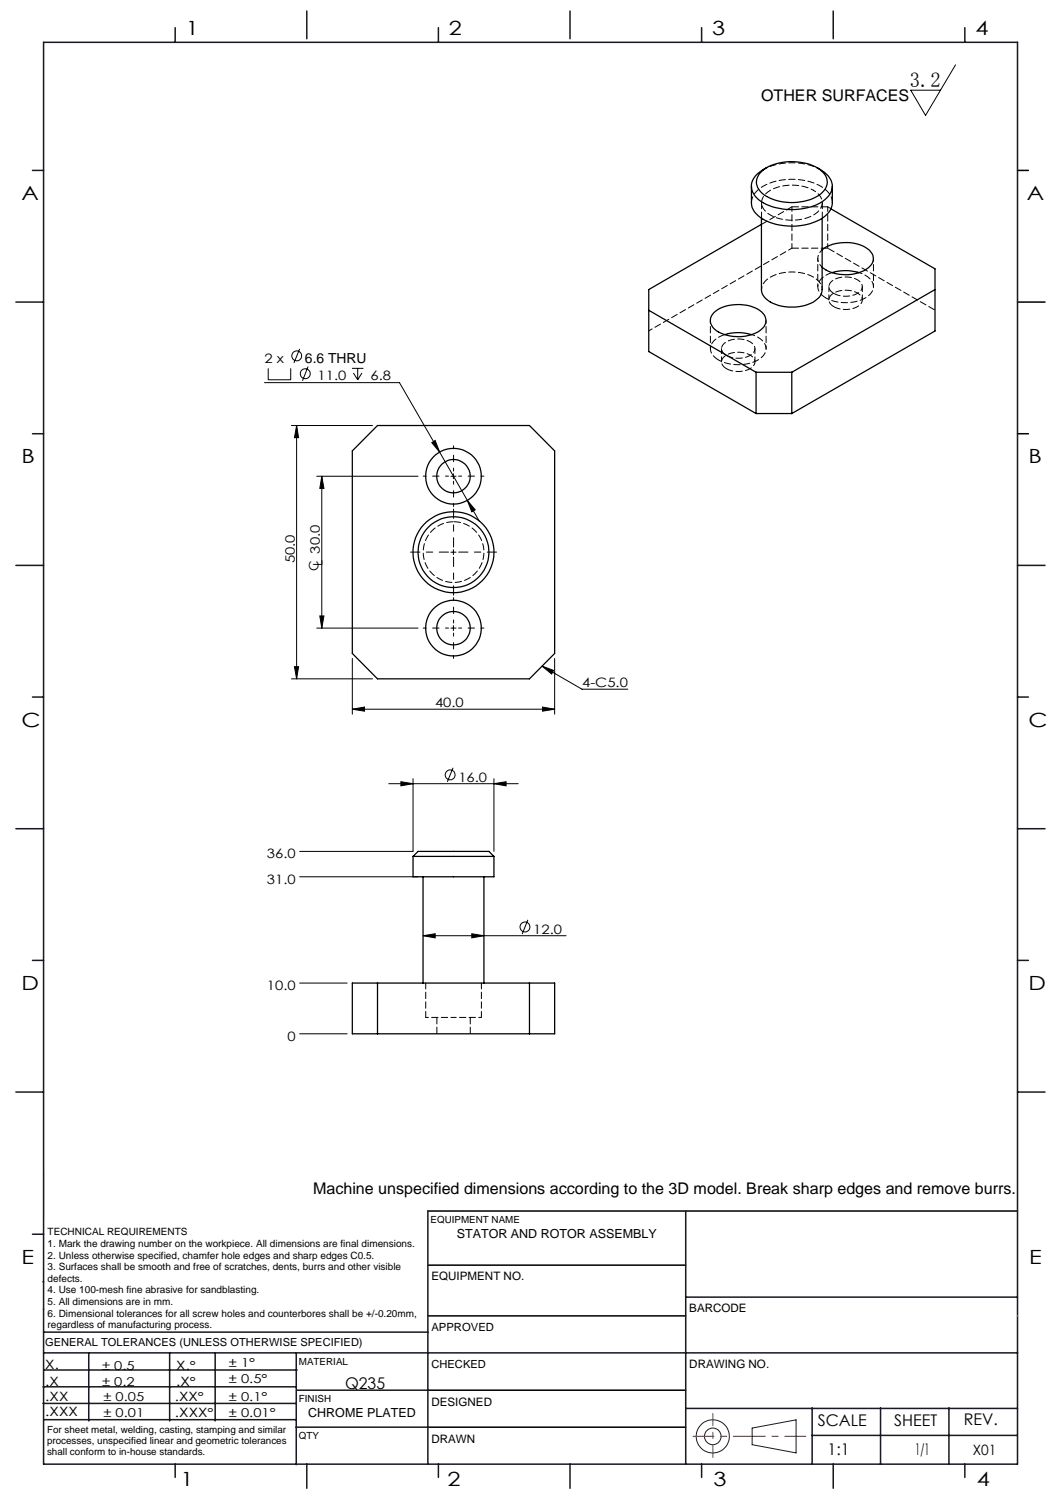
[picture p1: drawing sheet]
<svg xmlns="http://www.w3.org/2000/svg" width="210mm" height="297mm" viewBox="0 0 210 297" stroke-linecap="round" stroke-linejoin="round" font-family="sans-serif">
<g fill="none" stroke="#191924" stroke-width=".2">
<path d="M8.6 231.2v9.4M148.6 282l8.7-1.6v6.5l-8.7-1.6z"/>
<circle cx="140.8" cy="283.7" r="3.3"/>
<circle cx="140.8" cy="283.7" r="1.64"/>
</g>
<path d="M201 33.7h2.2M201 59.7h5.4M201 85.7h2.2M84.5 239.1h116.5M84.6 259.9h50.9M84.6 249.8h50.9M84.6 274.5h50.9M84.5 281.8h51" fill="none" stroke="#000" stroke-width=".3"/>
<path d="M136.9 283.6h22.3" fill="none" stroke="#f00" stroke-width=".2" stroke-dasharray="6.3 1.3 1.3 1.3" stroke-dashoffset="2.2"/>
<path d="M140.8 287.8v-8.7" fill="none" stroke="#f00" stroke-width=".2" stroke-dasharray="6.3 1.3 1.3 1.3" stroke-dashoffset="3.9"/>
<g fill="none" stroke="#191924" stroke-width=".3">
<path d="M8.6 8.4h192.4v280.7h-192.4zM34.6 5.5v2.9M60.6 2.2v5.5M86.6 5.5v2.9M112.6 2.2v5.5M138.6 5.5v2.9M164.6 2.2v5.5M190.6 5.5v2.9M6.4 33.7h2.2M3.1 59.7h5.5M6.4 85.7h2.2M3.1 111.7h5.5"/>
<path d="M201 111.7h5.4M6.4 137.7h2.2M201 137.7h2.2M3.1 163.7h5.5M201 163.7h5.4M6.4 189.6h2.2M201 189.6h2.2M3.1 215.6h5.5M201 215.6h5.4M84.5 239.1v50M135.5 239.1v50M6.4 243.7h2.2"/>
<path d="M8.5 253.1h.1M8.6 258.5h.1M135.5 256.1h65.5M8.5 277.1h49.9M8.5 273.9h49.9M8.6 267.2h192.4M8.6 263.1h75.9M8.8 270.5h49.9M17.5 267.2v13.4M33.5 267.2v13.4M42.5 267.2v13.4M58.5 267.2v22"/>
<path d="M58.6 274.5h26M135.5 278.1h65.5M160.4 278v11.1M174 278v11.1M187.5 278v11.1M8.8 280.3h49.7M34.6 289.1v2.6M58.5 281.8h26M60.6 289.1v4.8M86.6 289.1v2.6M112.6 289.1v4.8M138.6 289.1v2.6"/>
<path d="M160.4 283.5h40.5M164.6 289.1v4.8M190.6 289.1v2.6"/>
</g>
<path d="M201 259.9h.1" fill="none" stroke="#c0c0c0" stroke-width=".2"/>
<g fill="none" stroke="#000" stroke-width=".2">
<path d="M188.8 12.8l-6 10-2.9-5h5.9M52.2 75.6h26.7l15.8 27.4M53 72.7v2.3h4.4v-2.3M59.2 68.9l-1.1 2.8M60.9 72.4l-1.1 2.8M69.5 72.7h2.3M69.8 73.7l.9 1.3M70.7 72.7v2.3M71.5 73.7l-.8 1.3M57.6 84h16M58.6 84l.4 2.4h-.8zM58.6 84v50.1"/>
<path d="M62.6 94h20M63.6 94l.4 2.4h-.8zM63.6 94v30M85.3 87.4l.7-.4 .9 2.3zM89.1 94h1M89.6 93.6v.9M92.3 98.8l1.6 1.9-.7 .4zM89.1 109h1M89.6 108.5v1M57.6 134.1h16M58.2 131.7h.8l-.4 2.4zM62.6 124h20"/>
<path d="M63.2 121.6h.8l-.4 2.4zM69.6 130v11M89.1 124h1M89.6 123.5v1M107.1 131.5l2.3 .9-.4 .7zM107.1 131.5l7.9 4.6h9M107.2 139.6l2.4 .4-2.4 .4zM109.6 130v11M69.6 140l2.4-.4v.8zM69.6 140h40M76.8 154.8h25.6M79.2 154.4l2.4 .4-2.4 .4z"/>
<path d="M81.6 153.8v14.3h-22.4M89.5 151.6l-1.1 2.8M97.6 154.8l2.4-.4v.8zM97.6 153.8v14.3M59.2 173.1h23.4M59.2 194.1h9.4M83.6 184.8l2.4-.4v.8zM83.6 184.8h28.2M93.2 184.4l2.4 .4-2.4 .4zM104.3 181.6l-1.1 2.9M59.2 204.1h9.4"/>
<circle cx="58.6" cy="70.3" r=".98"/>
<circle cx="60.3" cy="73.8" r=".99"/>
<circle cx="88.9" cy="153" r=".98"/>
<circle cx="103.7" cy="183" r=".99"/>
</g>
<path d="M88.6 94h-5M89.6 93v-5M89.6 95v5M90.6 94h5M88.6 124h-5M89.6 123v-5M89.6 125v5M90.6 124h5" fill="none" stroke="#000" stroke-width=".2" stroke-dasharray="15.2 1.3 1.3 1.3" stroke-dashoffset="14.6"/>
<path d="M88.6 109h-7.5M89.6 108v-7.5M89.6 110v7.5M90.6 109h7.5" fill="none" stroke="#000" stroke-width=".2" stroke-dasharray="15.2 1.3 1.3 1.3" stroke-dashoffset="13.4"/>
<g fill="#000">
<path d="M58.6 84l.4 2.4h-.8zM58.2 131.7h.8l-.4 2.4z"/>
<path d="M63.2 121.6h.8l-.4 2.4zM63.6 94l.4 2.4h-.8z"/>
<path d="M79.2 154.4l2.4 .4-2.4 .4zM97.6 154.8l2.4-.4v.8zM83.6 184.8l2.4-.4v.8zM93.2 184.4l2.4 .4-2.4 .4zM69.6 140l2.4-.4v.8zM107.2 139.6l2.4 .4-2.4 .4zM107.1 131.5l2.3 .9-.4 .7zM92.3 98.8l.9 2.3 .7-.4zM85.3 87.4l1.6 1.9-.9-2.3z"/>
</g>
<g fill="none" stroke="#000" stroke-width=".25">
<path d="M148.4 36.8v3.2a4.1 4.1 0 0 0 2.9 3.6 12.1 12.1 0 0 0 11.6-.9l.8-.8 .7-1.3v-3.8M150.1 34.2a9.1 9.1 0 0 1 7.8-2.2 6.4 6.4 0 0 1 5.4 3.1 3.1 3.1 0 0 1-2 3.8 10.5 10.5 0 0 1-10.7-.7 2.65 2.65 0 0 1-.5-4zM151.5 33.1a5.2 5.2 0 0 0-3.1 3.3 4.1 4.1 0 0 0 2.9 4 12.5 12.5 0 0 0 11.2-.6 3.3 3.3 0 0 0 1.4-4.6l-1.1-1.2-1.4-.9M150.4 43.1v14.1a4 4 0 0 0 3.4 3.1 9.1 9.1 0 0 0 7.3-1 2.54 2.54 0 0 0 1.3-2.1v-14.1M150.4 44.3l-22.2 12.9v12.2l21.2 12.3M162.4 49.3a8.2 8.2 0 0 1 9.3 .1 2.21 2.21 0 0 1-.6 3.8 8.3 8.3 0 0 1-8.7-.4M164.1 41.2l20.6 11.9v12.3l-28.3 16.3M164.4 53.8a9.4 9.4 0 0 1 5.3 0M184.7 57.2l-28.3 16.3M128.2 61.3l21.2 12.2M141 61.8a8.1 8.1 0 0 1 8.2-1 2.83 2.83 0 0 1 2.1 3 4.6 4.6 0 0 1-4.1 2.6 7.5 7.5 0 0 1-6.4-1.7 2.09 2.09 0 0 1 .2-2.9zM143.2 66.1a9.3 9.3 0 0 1 5.3 0"/>
<path d="M149.4 73.5h7M149.4 73.5v8.2M156.4 73.5v8.2M74.6 84h30l5 5v40l-5 5.1h-30l-5-5.1v-40zM149.4 81.7h7M81.6 169.1l1-1h14l1 1M81.6 169.1h16M81.6 169.1v4h16v-4M83.6 173.1v21M95.6 173.1v21M69.6 194.1h40v10h-40zM74.6 194.1v10"/>
<path d="M104.6 194.1v10"/>
<circle cx="89.6" cy="94" r="5.5"/>
<circle cx="89.6" cy="94" r="3.3"/>
<circle cx="89.6" cy="109" r="8"/>
<circle cx="89.6" cy="109" r="7"/>
<circle cx="89.6" cy="124" r="5.5"/>
<circle cx="89.6" cy="124" r="3.3"/>
</g>
<path d="M160.7 37.6a2.52 2.52 0 0 1 1.2 3.9 8.5 8.5 0 0 1-8.6 1.5 3.7 3.7 0 0 1-2.9-3 3.9 3.9 0 0 1 3.4-3.1 9.5 9.5 0 0 1 6.9 .7M161.6 51v5.6M162.4 57.2a3.9 3.9 0 0 0-3.3-3.2 8.4 8.4 0 0 0-8.1 1.7l-.4 .7-.2 .8M163.2 58.8a8.1 8.1 0 0 0 8.7-.7 2.17 2.17 0 0 0-.5-3.5l-1.7-.8M172.6 56.6v-5.6M140.3 63.3v5.5M142 71.1a8.1 8.1 0 0 0 8.7-.7 2.17 2.17 0 0 0-.5-3.5l-1.7-.8M151.3 68.8v-5.5M84.1 200.9h5.5M89.6 200.9h5.5" fill="none" stroke="#000" stroke-width=".2" stroke-dasharray="1.3 .6" stroke-dashoffset=".7"/>
<path d="M150.4 40v3.1M162.4 43.1v-3.1M164.4 40a4.4 4.4 0 0 0-3.2-3.7 12.3 12.3 0 0 0-11 .9l-1.2 1.1-.4 .9-.2 .8M84.1 194.1v6.8M95.1 200.9v-6.8" fill="none" stroke="#000" stroke-width=".2" stroke-dasharray="1.3 .6" stroke-dashoffset=".1"/>
<path d="M156.4 40.8l-6 3.5M156.4 49h7.1M163.5 40.8h-7.1M86.3 200.9v3.2M92.9 204.1v-3.2" fill="none" stroke="#000" stroke-width=".2" stroke-dasharray="1.3 .6"/>
<path d="M164.4 53.8a3.6 3.6 0 0 0-2.8 2.7l.2 1.1 .6 .7 .8 .5M164.7 57.9a4.8 4.8 0 0 0 5.4-.5 1.38 1.38 0 0 0-.7-2.1 4.8 4.8 0 0 0-5.4 .5 1.38 1.38 0 0 0 .7 2.1M143.2 66.1a3.6 3.6 0 0 0-2.9 2.7l.3 1 .6 .7 .8 .6M143.5 70.2a4.8 4.8 0 0 0 5.4-.6 1.38 1.38 0 0 0-.7-2.1 4.8 4.8 0 0 0-5.4 .6 1.38 1.38 0 0 0 .7 2.1M143.5 72.8a4.8 4.8 0 0 0 5.4-.6 1.38 1.38 0 0 0-.7-2.1 4.8 4.8 0 0 0-5.4 .6 1.38 1.38 0 0 0 .7 2.1M164.7 60.6a4.8 4.8 0 0 0 5.4-.6 1.38 1.38 0 0 0-.7-2.1 4.8 4.8 0 0 0-5.4 .5 1.38 1.38 0 0 0 .7 2.2M89.6 103a6 6 0 0 1 5.3 8.8 6 6 0 0 1-10.3 .6 6 6 0 0 1 4.3-9.3l.7-.1" fill="none" stroke="#000" stroke-width=".2" stroke-dasharray="1.3 .6" stroke-dashoffset="-.1"/>
<path d="M156.4 40.8v8.2M163.5 49v-8.2M164.2 41.2l-.7-.4" fill="none" stroke="#000" stroke-width=".2" stroke-dasharray="1.3 .6" stroke-dashoffset=".4"/>
<path d="M150.8 33.5a12.5 12.5 0 0 1 11.3 0M156.4 49l-28.2 16.3M162.4 49.3a2.13 2.13 0 0 0 0 3.5" fill="none" stroke="#000" stroke-width=".2" stroke-dasharray="1.3 .6" stroke-dashoffset=".5"/>
<path d="M184.7 61.3l-21.2-12.3" fill="none" stroke="#000" stroke-width=".2" stroke-dasharray="1.3 .6" stroke-dashoffset="-.2"/>
<path d="M163.8 56.6v2.6M170.4 59.2v-2.6M142.5 68.8v2.7M149.1 71.5v-2.7" fill="none" stroke="#000" stroke-width=".2" stroke-dasharray="1.3 .6" stroke-dashoffset=".3"/>
<text font-size="4.1" x="179.8" y="17.2">3.2</text>
<g font-size="3.9">
<text x="36.7" y="6.9">1</text>
<text x="88.7" y="6.9">2</text>
<text x="140.7" y="6.9">3</text>
<text x="192.7" y="6.9">4</text>
<text x="4.2" y="39.5">A</text>
<text x="202.9" y="39.5">A</text>
<text x="4.2" y="91.5">B</text>
<text x="203.2" y="91.5">B</text>
<text x="4.2" y="143.5">C</text>
<text x="203.2" y="143.5">C</text>
<text x="4.2" y="195.5">D</text>
<text x="203.2" y="195.5">D</text>
<text x="4.2" y="249.6">E</text>
<text x="203.3" y="249.6">E</text>
<text x="35.7" y="293.4">1</text>
<text x="88.4" y="293.4">2</text>
<text x="141" y="293.4">3</text>
<text x="193" y="293.4">4</text>
</g>
<g font-size="3.2">
<text x="150.4" y="20">OTHER SURFACES</text>
<text x="61.9" y="235.7">Machine unspecified dimensions according to the 3D model. Break sharp edges and remove burrs.</text>
<text x="68.2" y="274.2">Q235</text>
<text x="161.6" y="281.7">SCALE</text>
<text x="176.7" y="281.5">SHEET</text>
<text x="190.4" y="281.5">REV.</text>
<text x="163.5" y="287.4">1:1</text>
<text x="180.8" y="287.4">1/1</text>
</g>
<text font-size="2.8" x="192.2" y="287.3">X01</text>
<text font-size="2.7" x="60.3" y="71.6">6.6 THRU</text>
<g font-size="2.6">
<text x="52.3" y="71.6">2 x</text>
<text x="62.7" y="75.1">11.0</text>
<text x="73.2" y="75.1">6.8</text>
<text x="58.2" y="111.2" transform="rotate(-90 58.2 111.2)">50.0</text>
<text x="62.9" y="112.7" transform="rotate(-90 62.9 112.7)">C</text>
<text x="63.7" y="111.7" transform="rotate(-90 63.7 111.7)">L 30.0</text>
<text x="115" y="135.7">4-C5.0</text>
<text x="85.9" y="139.7">40.0</text>
<text x="90.6" y="154.4">16.0</text>
<text x="52.7" y="169.5">36.0</text>
<text x="52.7" y="174.5">31.0</text>
<text x="105.3" y="184.4">12.0</text>
<text x="52.7" y="195.5">10.0</text>
<text x="56.8" y="205.5">0</text>
</g>
<g font-size="2.5">
<text x="90.2" y="244.4">STATOR AND ROTOR ASSEMBLY</text>
<text x="8.9" y="273.6">.X</text>
<text x="8.9" y="270.4">X.</text>
<text x="34.8" y="273.7">.X°</text>
<text x="34.8" y="270.5">X.°</text>
<text x="9" y="276.7">.XX</text>
<text x="9" y="279.7">.XXX</text>
<text x="34.5" y="276.7">.XX°</text>
<text x="34.6" y="279.8">.XXX°</text>
<text x="60.9" y="279.8">CHROME PLATED</text>
</g>
<g font-size="2.4">
<text x="45.2" y="270">± 1°</text>
<text x="20.2" y="270.4">± 0.5</text>
<text x="20.2" y="273.7">± 0.2</text>
<text x="45.2" y="273.2">± 0.5°</text>
<text x="20.4" y="279.7">± 0.01</text>
<text x="20.4" y="276.7">± 0.05</text>
<text x="45.2" y="276.7">± 0.1°</text>
<text x="45.2" y="279.7">± 0.01°</text>
</g>
<g font-size="2.3">
<text x="85.2" y="252.9">EQUIPMENT NO.</text>
<text x="136.2" y="259.2">BARCODE</text>
<text x="136.2" y="270.2">DRAWING NO.</text>
<text x="85.2" y="277.6">DESIGNED</text>
<text x="85.2" y="284.9">DRAWN</text>
</g>
<g font-size="2.2">
<text x="85.2" y="262.8">APPROVED</text>
<text x="8.9" y="265.9">GENERAL TOLERANCES (UNLESS OTHERWISE SPECIFIED)</text>
<text x="85.2" y="270.1">CHECKED</text>
</g>
<g font-size="2">
<text x="9.4" y="243.9">TECHNICAL REQUIREMENTS</text>
<text x="9.4" y="246.2">1. Mark the drawing number on the workpiece. All dimensions are final dimensions.</text>
<text x="9.4" y="248.5">2. Unless otherwise specified, chamfer hole edges and sharp edges C0.5.</text>
<text x="9.4" y="250.8">3. Surfaces shall be smooth and free of scratches, dents, burrs and other visible</text>
<text x="9.4" y="253.1">defects.</text>
<text x="9.4" y="255.4">4. Use 100-mesh fine abrasive for sandblasting.</text>
<text x="9.4" y="257.7">5. All dimensions are in mm.</text>
<text x="9.4" y="260">6. Dimensional tolerances for all screw holes and counterbores shall be +/-0.20mm,</text>
<text x="9.4" y="262.3">regardless of manufacturing process.</text>
</g>
<g font-size="1.9">
<text x="85.1" y="241.5">EQUIPMENT NAME</text>
<text x="59.1" y="269.5">MATERIAL</text>
<text x="59.1" y="276.9">FINISH</text>
<text x="9.3" y="282.9">For sheet metal, welding, casting, stamping and similar</text>
<text x="9.3" y="285.2">processes, unspecified linear and geometric tolerances</text>
<text x="9.3" y="287.4">shall conform to in-house standards.</text>
<text x="59.1" y="284.2">QTY</text>
</g>
</svg>
